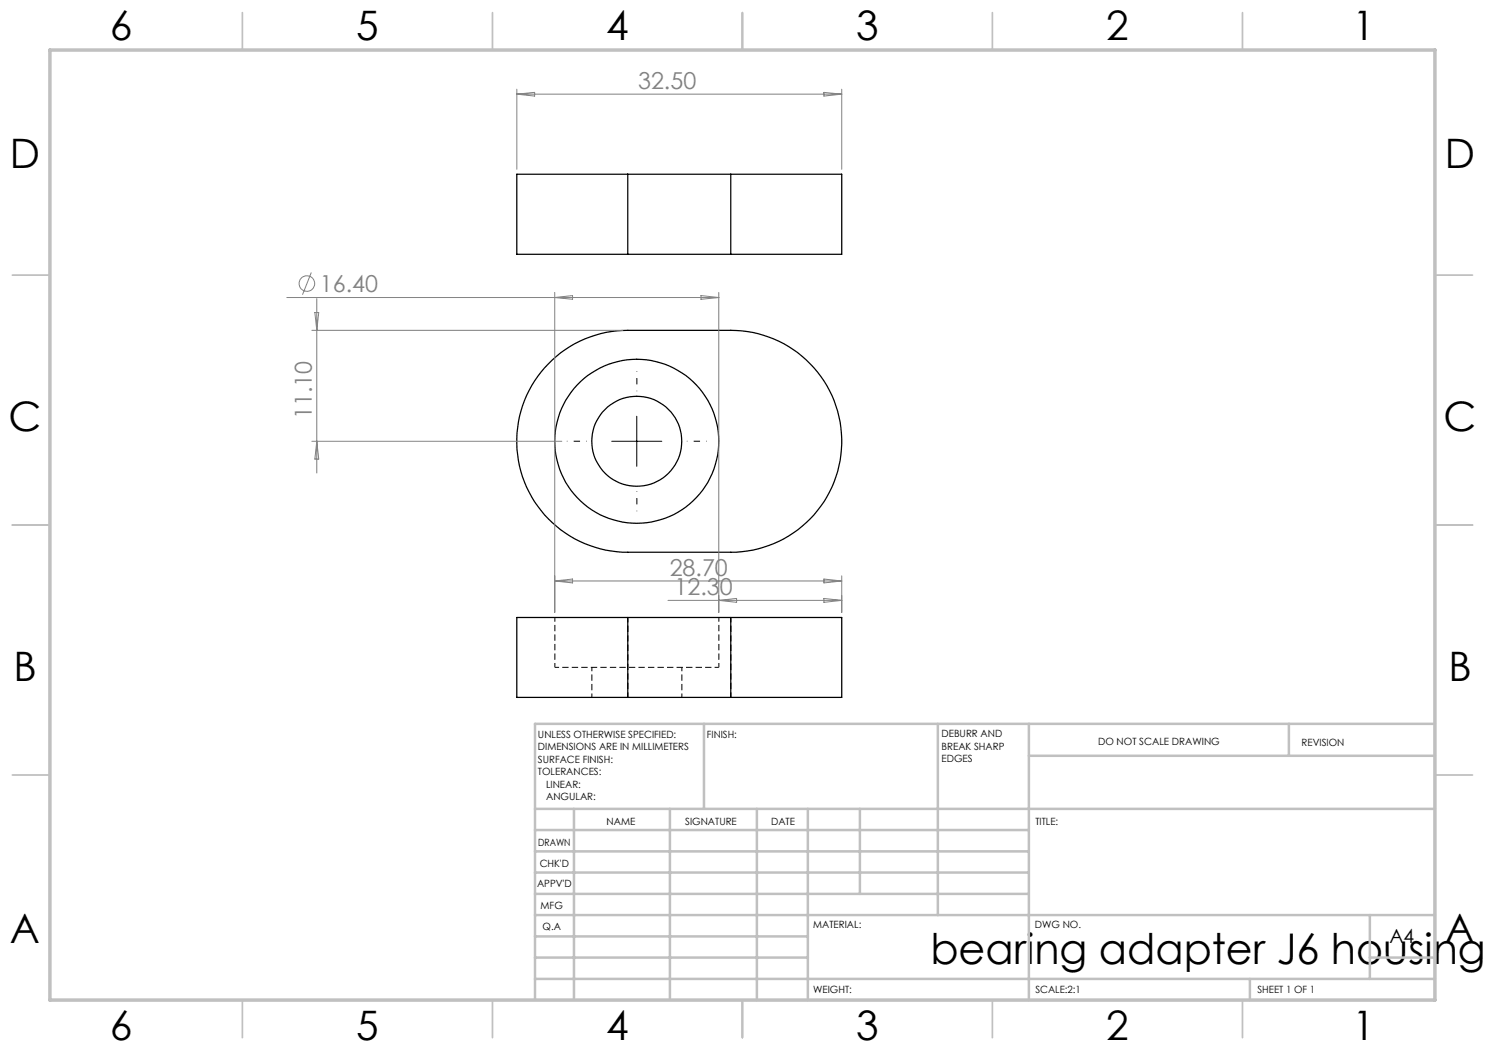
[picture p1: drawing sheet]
<svg xmlns="http://www.w3.org/2000/svg" width="297mm" height="210mm" viewBox="0 0 297 210" stroke-linecap="round" stroke-linejoin="round" font-family="sans-serif">
<g fill="none" stroke="#000" stroke-width=".25">
<path d="M125.6 34.8h-22.2v16.1h22.2M125.6 34.8v16.1M125.6 34.8h20.6M146.2 34.8h22.1v16.1h-22.1M146.2 34.8v16.1M125.6 50.9h20.6M109.7 72.8a22 22 0 0 1 15.9-6.7h20.6a22.2 22.2 0 0 1 22.2 22.2 22.2 22.2 0 0 1-22.2 22.1h-20.6a22.2 22.2 0 0 1-20.5-13.5 22.2 22.2 0 0 1 4.6-24.1zM125.6 123.5h-22.2v16h22.2M125.6 123.5v16M125.6 139.5h20.6M125.6 123.5h20.6M146.2 123.5h22.1v16h-22.1"/>
<path d="M146.2 123.5v16"/>
<circle cx="127.4" cy="88.3" r="16.4"/>
<circle cx="127.4" cy="88.2" r="9"/>
</g>
<path d="M125.6 139.5v-16M146.2 139.5v-16" fill="none" stroke="#000" stroke-width=".2" stroke-dasharray="1.3 .6" stroke-dashoffset=".3" stroke-linecap="butt"/>
<path d="M111 123.5v10M143.8 133.5h-32.8M143.8 133.5v-10" fill="none" stroke="#000" stroke-width=".2" stroke-dasharray="1.3 .6" stroke-dashoffset=".4" stroke-linecap="butt"/>
<path d="M118.4 133.5v6M136.4 139.5v-6" fill="none" stroke="#000" stroke-width=".2" stroke-dasharray="1.3 .6" stroke-dashoffset=".5" stroke-linecap="butt"/>
<g fill="none" stroke="#808080" stroke-width=".2">
<path d="M103.4 17.8v16.1M103.4 18.8h64.9M103.4 18.8l3.5-.3v.7zM164.8 18.5l3.5 .3-3.5 .4zM168.3 17.8v16.1M57.4 59.5h86.4M62.3 54.5l-1.8 4.4M63.4 59.7v34.9M110.9 58.5v64M110.9 59.5l3.6-.4v.8zM140.2 59.1l3.6 .4-3.6 .4zM143.8 58.5v64"/>
<path d="M62.4 66.1h62.2M63 62.5h.7l-.3 3.6zM62.4 88.3h50M63.4 88.3l.3 3.5h-.7zM110.9 116.2h57.4M110.9 116.2l3.6-.4v.8zM164.8 115.8l3.5 .4-3.5 .4zM164.8 119.7l3.5 .4-3.5 .4zM168.3 115.2v7.3M133.6 120.1h34.7M143.8 120.1l3.5-.4v.8z"/>
<circle cx="61.4" cy="56.7" r="1.55"/>
</g>
<path d="M127.4 78.2v-4M117.4 88.2h-4M127.4 98.2v4M137.4 88.2h4" fill="none" stroke="#000" stroke-width=".2" stroke-dasharray="15.2 1.3 1.3 1.3" stroke-dashoffset="15.1" stroke-linecap="butt"/>
<path d="M122.3 88.3h10.1M127.4 83.2v10.1" fill="none" stroke="#000" stroke-width=".2"/>
<g fill="none" stroke="#c0c0c0" stroke-width=".35">
<path d="M48.5 2.5v7.5M98.5 2.5v7.5M148.5 2.5v7.5M198.5 2.5v7.5M248.5 2.5v7.5M2.5 55h7.5M287 55h7.5M2.5 105h7.5M287 105h7.5M2.5 155h7.5M287 155h7.5M48.5 200v7.5"/>
<path d="M98.5 200v7.5M148.5 200v7.5M198.5 200v7.5M248.5 200v7.5"/>
</g>
<g fill="none" stroke="#c0c0c0" stroke-width=".5">
<path d="M140.8 144.8v17M187.6 144.8v38.2M205.8 144.8v55.2M205.8 151.2h81.2M257.8 144.8v6.4M287 144.8h-180v55.2M107 161.8h180M107 178.8h98.8M107 174.5h98.8M107 170.3h98.8M107 166h98.8M114.8 161.8v38.2"/>
<path d="M134 161.8v38.2M151.4 161.8v38.2M161.6 161.8v38.2M172 161.8v17M107 195.8h180M107 191.5h54.6M107 187.3h54.6M107 183h180M250 195.8v4.2M274 191.5h13M274 183v12.8"/>
</g>
<path d="M10 10h277v190h-277z" fill="none" stroke="#c0c0c0" stroke-width=".7"/>
<text font-size="8.5" x="186.1" y="192.7">bearing adapter J6 housing</text>
<g font-size="8.1">
<text x="22" y="8">6</text>
<text x="71.2" y="8">5</text>
<text x="121.2" y="8">4</text>
<text x="171.3" y="8">3</text>
<text x="221.3" y="8">2</text>
<text x="270.5" y="8">1</text>
<text x="2" y="33.6">D</text>
<text x="289" y="33.6">D</text>
<text x="1.7" y="86.1">C</text>
<text x="288.7" y="86.1">C</text>
<text x="2.7" y="136.1">B</text>
<text x="289.7" y="136.1">B</text>
<text x="2" y="188.6">A</text>
<text x="289" y="188.6">A</text>
<text x="22" y="208">6</text>
<text x="71.2" y="208">5</text>
<text x="121.2" y="208">4</text>
<text x="171.3" y="208">3</text>
<text x="221.3" y="208">2</text>
<text x="270.5" y="208">1</text>
</g>
<g font-size="4.7" fill="#808080">
<text x="127.6" y="17.8">32.50</text>
<text x="64" y="58.4">16.40</text>
<text x="62.4" y="83.9" transform="rotate(-90 62.4 83.9)">11.10</text>
<text x="133.9" y="115.2">28.70</text>
<text x="134.9" y="119">12.30</text>
</g>
<text font-size="3.9" x="277.9" y="188.5">A4</text>
<g font-size="2">
<text x="107.6" y="147.6">UNLESS OTHERWISE SPECIFIED:</text>
<text x="141.4" y="147.6">FINISH:</text>
<text x="188.3" y="147.5">DEBURR AND</text>
<text x="188.3" y="150">BREAK SHARP</text>
<text x="219.6" y="149">DO NOT SCALE DRAWING</text>
<text x="260.3" y="149.2">REVISION</text>
<text x="107.6" y="150.1">DIMENSIONS ARE IN MILLIMETERS</text>
<text x="107.6" y="152.6">SURFACE FINISH:</text>
<text x="107.6" y="155.1">TOLERANCES:</text>
<text x="188.3" y="152.5">EDGES</text>
<text x="109.2" y="157.6">LINEAR:</text>
<text x="109.2" y="160.1">ANGULAR:</text>
<text x="121.3" y="165">NAME</text>
<text x="137" y="164.9">SIGNATURE</text>
<text x="154.2" y="164.9">DATE</text>
<text x="207.1" y="164.9">TITLE:</text>
<text x="107.6" y="169.1">DRAWN</text>
<text x="107.9" y="173.3">CHK'D</text>
<text x="107.4" y="177.4">APPV'D</text>
<text x="108.1" y="181.8">MFG</text>
<text x="108.5" y="186">Q.A</text>
<text x="162.6" y="185.5">MATERIAL:</text>
<text x="207" y="185.5">DWG NO.</text>
<text x="162.6" y="198.5">WEIGHT:</text>
<text x="207.1" y="198.6">SCALE:2:1</text>
<text x="251.5" y="198.6">SHEET 1 OF 1</text>
</g>
</svg>
